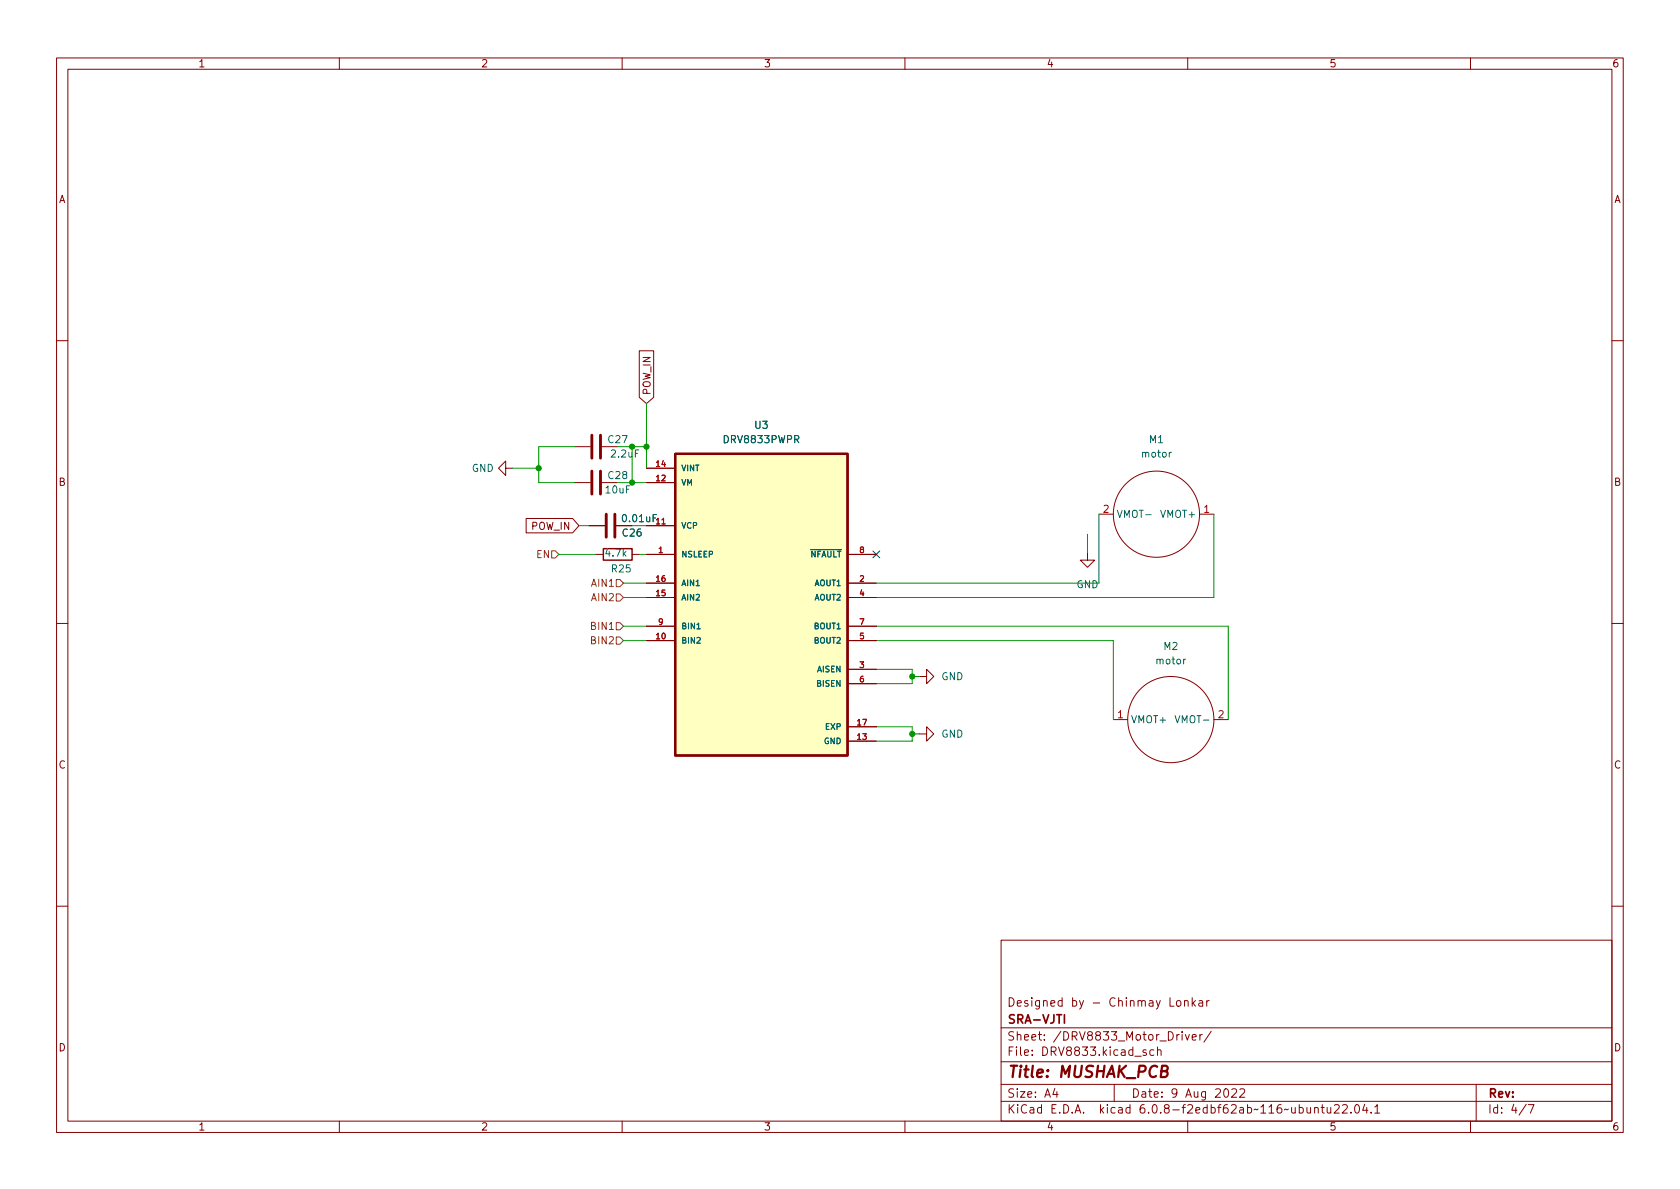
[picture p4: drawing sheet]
<svg xmlns="http://www.w3.org/2000/svg" width="297mm" height="210mm" viewBox="0 0 297 210" stroke-linecap="round" stroke-linejoin="round" font-family="sans-serif">
<g fill="none" stroke="#840000" stroke-width=".18">
<path d="M10 10.2h277v190.1h-277zM12 12.2h273v186.1h-273zM60 10.2v2M110 10.2v2M160 10.2v2M210 10.2v2M260 10.2v2M10 60.2h2M101.6 79h2.8M106.4 79h2.8M113 62h2.6v8.3l-1.3 1.1-1.3-1.1zM285 60.2h2"/>
<path d="M89.4 82.8v-1.3l-1.3 1.3 1.3 1.3v-1.3h1.3M93 91.7h8.3l1.1 1.3-1.1 1.2h-8.3zM101.6 85.3h2.8M104.1 93h2.8M105.4 98h1.3M106.4 85.3h2.8M109 93h2.8M111.8 98h1.2M114.3 98h5.1M114.3 93h5.1M114.3 85.3h5.1M114.3 82.8h5.1"/>
<path d="M149.9 98h5M192.3 97.8v1.3h1.2l-1.2 1.2-1.3-1.2h1.3M194.3 90.9h2.5M212.1 90.9h2.5M10 110.2h2M114.3 113.3h5.1M114.3 105.7h5.1M114.3 103.1h5.1M114.3 110.7h5.1M149.9 113.3h5M149.9 105.7h5M149.9 103.1h5"/>
<path d="M149.9 118.4h5M149.9 110.7h5M162.6 119.6h1.2v-1.2l1.3 1.2-1.3 1.3v-1.3M285 110.2h2M149.9 131.1h5M149.9 128.5h5M149.9 120.9h5M162.6 129.8h1.2v-1.3l1.3 1.3-1.3 1.3v-1.3M196.8 127.2h2.6M214.6 127.2h2.6M10 160.2h2M177 166.3h108v32h-108z"/>
<path d="M206.9 176.4v1.5h.7M208.1 177l.4-.1 .3 .3v.4l-.3 .3h-.4l-.1-.3v-.4zM209.4 177.1l.2-.2 .4 .1 .1 .9M209.4 176.9v1M210.8 176.4v1.5M210.9 177.4l.5 .5M211.4 176.9l-.6 .6M212 177h.6v.9M212.6 177.3l-.5 .1a.29 .29 0 0 0-.2 .2 .29 .29 0 0 0 .2 .3h.5M213.4 176.9v1M213.8 176.9l-.3 .1-.1 .2M285 160.2h2"/>
<path d="M60 198.3v2M110 198.3v2M160 198.3v2M177 194.8h108M177 191.8h108M177 187.8h108M177 181.8h108M186.5 192.5l-.4 1h1M186.9 193v1M197 191.8v3M202.6 185.7l-.3-.1-.2 .2v.3l.5 .1v.4h-.5M204 185.7l-.4-.1-.3 .3v.4l.1 .3h.6"/>
<path d="M204.6 185.8l.3-.2 .3 .1 .1 .9M204.6 185.1v1.5M209 182.4v.2M209 182.9v1M209.6 182.9l.3 1 .4-1M210 198.3v2M210.8 183.4l.7-.1-.1-.3-.4-.1-.2 .2 .1 .8h.5M212.1 182.9v1M212.6 182.9l-.3 .1-.2 .2M214.1 182.4l-1.2 1.9M216.5 192.7l.2-.2a.81 .81 0 0 1 .6 .7 .81 .81 0 0 1-.3 .8h-.1a.81 .81 0 0 1-.4-1.3zM217.8 192.7l.6-.2 .2 .2v.3l-.9 1h.9"/>
<path d="M219.2 192.7l.6-.2 .2 .2 .1 .3-1 1h1M232.4 196l.2-.2 .4 .1 .1 .9M232.4 195.8v1M233.6 195.8h.5M233.8 195.3v1.3l.3 .2M234.6 195.8l.1 1h.4l.2-.1M235.3 195.8v1M235.9 195.5l.6-.2 .2 .2 .1 .3-.9 1h.9M237.4 195.5l.5-.2 .2 .2 .1 .3-.9 1h.9M238.9 196.7v.1M239.7 195.4l.2-.1a.81 .81 0 0 1 .5 .7 .81 .81 0 0 1-.3 .8h-.1a.81 .81 0 0 1-.6-.6 .81 .81 0 0 1 .3-.8zM241.3 195.3l-.4 1h1"/>
<path d="M241.6 195.8v1M242.4 196.7v.1M243.1 195.8l.4-.5v1.5M243.1 196.8h.8M260 198.3v2M261 191.8v6.5M269.9 195.3l-1.3 1.9M270.2 195.3h1l-.6 1.5"/>
<circle cx="204.5" cy="90.9" r="7.6"/>
<circle cx="207" cy="127.2" r="7.6"/>
</g>
<path d="M205.4 189.4l.8-.1a.46 .46 0 0 0 .3-.4 .46 .46 0 0 0-.4-.4h-.6l-.3 2h.8a.53 .53 0 0 0 .4-.5 .53 .53 0 0 0-.4-.6" fill="none" stroke="#840000" stroke-width=".4"/>
<path d="M188.2 179.4v1.5" fill="none" stroke="#840000" stroke-width=".3"/>
<path d="M123.2 111.2h.6M207.8 126.6l.4 1.2 .4-1.2" fill="none" stroke="#006464" stroke-width=".18"/>
<path d="M119.4 80.3h30.5v53.3h-30.5z" fill="#ffffc2" stroke="#ffffc2" stroke-width=".18"/>
<path d="M119.4 80.3h30.5v53.3h-30.5z" fill="none" stroke="#840000" stroke-width=".41"/>
<path d="M104.6 77v4M106.2 77v4M104.6 83.3v4.1M106.2 83.3v4.1M107.2 90.9v4.1M108.7 90.9v4.1" fill="none" stroke="#840000" stroke-width=".51"/>
<path d="M106.7 97h5.1v2.1h-5.1z" fill="none" stroke="#840000" stroke-width=".25"/>
<path d="M97.5 97.4h.7l.6 .6-.6 .7h-.7zM109 105h.6l.6 .7-.6 .6h-.6zM109 110.1h.6l.6 .6-.6 .7h-.6zM109 112.6h.6l.6 .7-.6 .6h-.6zM109 102.5h.6l.6 .6-.6 .7h-.6z" fill="none" stroke="#725600" stroke-width=".18"/>
<g fill="none" stroke="#009600" stroke-width=".18">
<path d="M101.6 79h-6.4v6.3h6.4M109.2 79h5.1M111.8 79v6.3M114.3 71.4v11.4M90.7 82.8h4.5M98.8 98h6.6M102.4 93h1.7M109.2 85.3h5.1M113 98h1.3M192.3 94.5v3.3M194.3 90.9v12.2h-39.4M214.6 90.9v14.8h-59.7"/>
<path d="M110.2 103.1h4.1M110.2 105.7h4.1M110.2 110.7h4.1M110.2 113.3h4.1M154.9 110.7h62.3v16.5M154.9 118.4h6.4v2.5h-6.4M154.9 113.3h41.9v13.9M161.3 119.6h1.3M154.9 128.5h6.4v2.6h-6.4M161.3 129.8h1.3"/>
</g>
<path d="M154.3 97.4l1.2 1.2M155.5 97.4l-1.2 1.2" fill="none" stroke="#000084" stroke-width=".18"/>
<g fill="#009600" stroke="#009600" stroke-width=".18">
<circle cx="111.8" cy="79" r=".46"/>
<circle cx="114.3" cy="79" r=".46"/>
<circle cx="111.8" cy="85.3" r=".46"/>
<circle cx="95.2" cy="82.8" r=".46"/>
<circle cx="161.3" cy="129.8" r=".46"/>
<circle cx="161.3" cy="119.6" r=".46"/>
</g>
<text font-size="2.8" fill="#840000" x="178" y="190.6">Title: MUSHAK_PCB</text>
<g font-size="2.1" fill="#840000">
<text x="178" y="178">Designed by - Chinmay Lonkar</text>
<text x="178" y="184">Sheet: /DRV8833_Motor_Driver/</text>
<text x="178" y="181">SRA-VJTI</text>
<text x="178" y="186.7">File: DRV8833.kicad_sch</text>
<text x="178" y="196.9">KiCad E.D.A. kicad 6.0.8-f2edbf62ab~116~ubuntu22.04.1</text>
<text x="178" y="194.1">Size: A4</text>
<text x="200" y="194.1">Date: 9 Aug 2022</text>
<text x="263" y="194.1">Rev:</text>
<text x="263" y="196.9">Id: 4/7</text>
</g>
<g font-size="1.8" fill="#840000">
<text x="35" y="11.9">1</text>
<text x="85" y="11.9">2</text>
<text x="135" y="11.9">3</text>
<text x="185" y="11.9">4</text>
<text x="235" y="11.9">5</text>
<text x="285" y="11.9">6</text>
<text x="10.3" y="35.9">A</text>
<text x="285.3" y="35.9">A</text>
<text x="115" y="69.9" transform="rotate(-90 115 69.9)">POW_IN</text>
<text x="10.3" y="85.9">B</text>
<text x="285.3" y="85.9">B</text>
<text x="94" y="93.7">POW_IN</text>
<text x="10.3" y="135.9">C</text>
<text x="285.3" y="135.9">C</text>
<text x="10.3" y="185.9">D</text>
<text x="285.3" y="185.9">D</text>
<text x="35" y="199.9">1</text>
<text x="85" y="199.9">2</text>
<text x="135" y="199.9">3</text>
<text x="185" y="199.9">4</text>
<text x="235" y="199.9">5</text>
<text x="285" y="199.9">6</text>
</g>
<g font-size="1.8" fill="#006464">
<text x="133.5" y="75.8">U3</text>
<text x="83.4" y="83.4">GND</text>
<text x="107.6" y="78.4">C27</text>
<text x="108.2" y="80.9">2.2uF</text>
<text x="128.1" y="78.4">DRV8833PWPR</text>
<text x="202" y="80.9">motor</text>
<text x="203.2" y="78.4">M1</text>
<text x="107.2" y="87.2">10uF</text>
<text x="107.6" y="84.7">C28</text>
<text x="110.1" y="94.9">C26</text>
<text x="110.2" y="92.3">0.01uF</text>
<text x="197.4" y="91.6">VMOT-</text>
<text x="205.4" y="91.6">VMOT+</text>
<text x="107.2" y="98.4">4.7k</text>
<text x="108.2" y="101.2">R25</text>
<text x="190.3" y="104">GND</text>
<text x="204.5" y="117.5">motor</text>
<text x="205.8" y="114.9">M2</text>
<text x="166.4" y="120.3">GND</text>
<text x="166.4" y="130.4">GND</text>
<text x="199.9" y="127.9">VMOT+</text>
<text x="208.4" y="127.9">VMOT-</text>
</g>
<g font-size="1.8" fill="#a90000">
<text x="195.1" y="90.7">2</text>
<text x="212.9" y="90.7">1</text>
<text x="197.6" y="127">1</text>
<text x="215.4" y="127">2</text>
</g>
<g font-size="1.8" fill="#725600">
<text x="94.9" y="98.7">EN</text>
<text x="104.7" y="106.3">AIN2</text>
<text x="104.7" y="103.8">AIN1</text>
<text x="104.7" y="111.4">BIN1</text>
<text x="104.7" y="113.9">BIN2</text>
</g>
<g font-size="1.4" fill="#a90000">
<text x="116.1" y="82.5">14</text>
<text x="116.1" y="85.1">12</text>
<text x="116.1" y="92.7">11</text>
<text x="116.4" y="97.8">1</text>
<text x="152" y="97.8">8</text>
<text x="116.1" y="105.4">15</text>
<text x="116.1" y="102.9">16</text>
<text x="152" y="102.9">2</text>
<text x="152" y="105.4">4</text>
<text x="116.1" y="113">10</text>
<text x="116.4" y="110.5">9</text>
<text x="152" y="113">5</text>
<text x="152" y="110.5">7</text>
<text x="152" y="118.1">3</text>
<text x="152" y="120.6">6</text>
<text x="151.6" y="130.8">13</text>
<text x="151.6" y="128.3">17</text>
</g>
<g font-size="1.4" fill="#006464">
<text x="120.4" y="83.3">VINT</text>
<text x="120.4" y="85.8">VM</text>
<text x="120.4" y="93.5">VCP</text>
<text x="120.4" y="98.5">NSLEEP</text>
<text x="142.1" y="98.5">~{NFAULT}</text>
<text x="120.4" y="106.2">AIN2</text>
<text x="120.4" y="103.6">AIN1</text>
<text x="144" y="103.6">AOUT1</text>
<text x="144" y="106.2">AOUT2</text>
<text x="120.4" y="113.8">BIN2</text>
<text x="120.4" y="111.2">BIN1</text>
<text x="144" y="113.8">BOUT2</text>
<text x="144" y="111.2">BOUT1</text>
<text x="144.5" y="118.9">AISEN</text>
<text x="144.5" y="121.4">BISEN</text>
<text x="145.7" y="131.6">GND</text>
<text x="146" y="129">EXP</text>
</g>
</svg>
